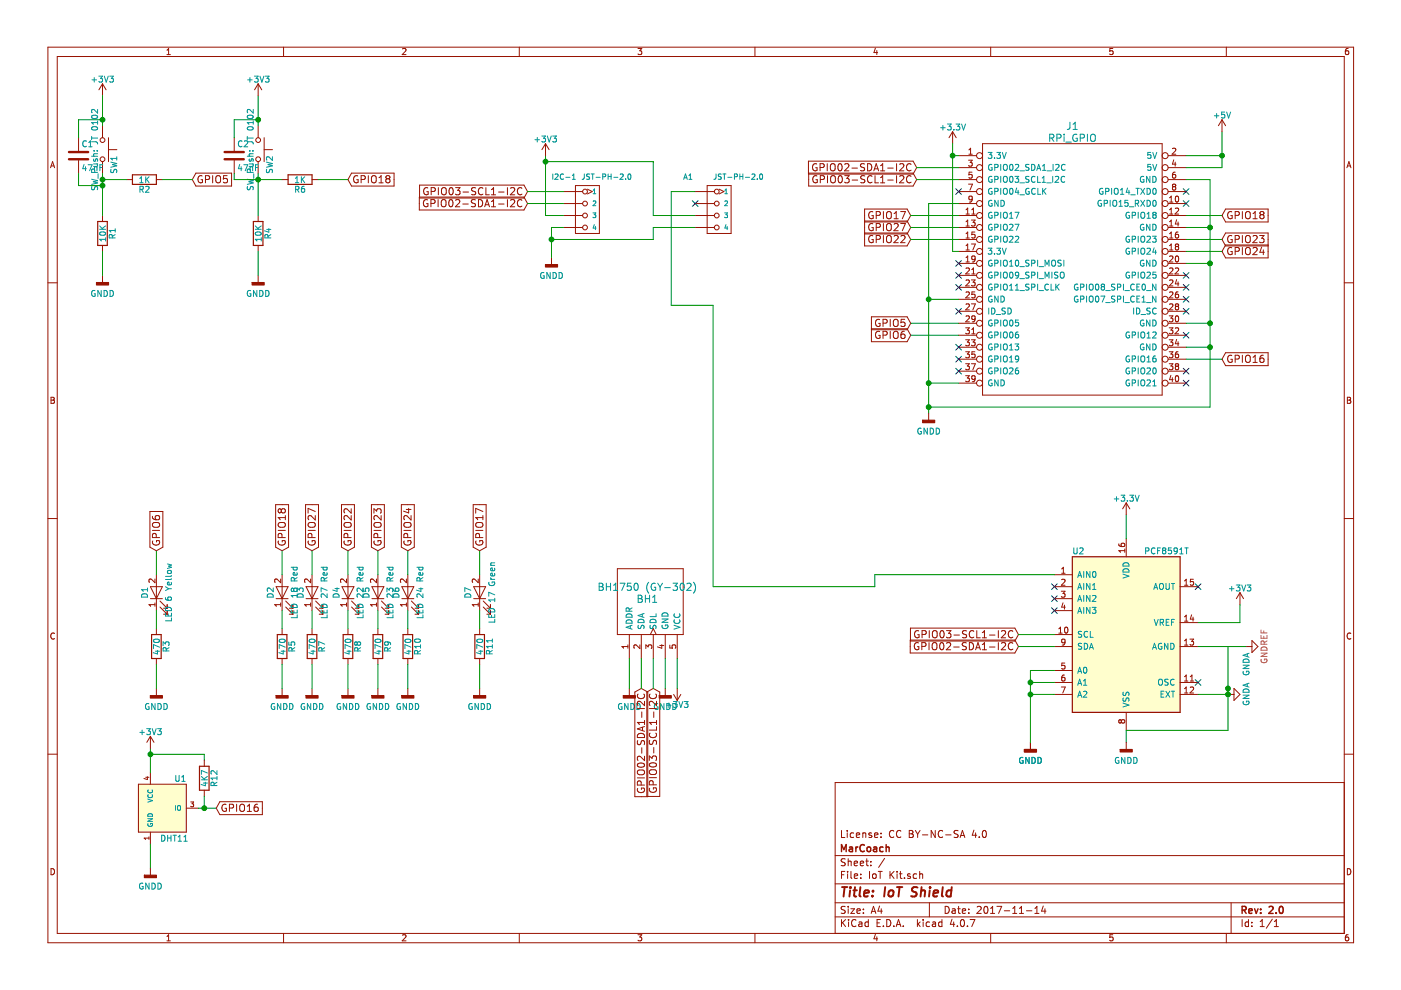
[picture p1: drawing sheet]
EESchema Schematic File Version 2
LIBS:power
LIBS:device
LIBS:transistors
LIBS:conn
LIBS:linear
LIBS:regul
LIBS:74xx
LIBS:cmos4000
LIBS:adc-dac
LIBS:memory
LIBS:xilinx
LIBS:microcontrollers
LIBS:dsp
LIBS:microchip
LIBS:analog_switches
LIBS:motorola
LIBS:texas
LIBS:intel
LIBS:audio
LIBS:interface
LIBS:digital-audio
LIBS:philips
LIBS:display
LIBS:cypress
LIBS:siliconi
LIBS:opto
LIBS:atmel
LIBS:contrib
LIBS:valves
LIBS:SeeedOPL-Connector-2016
LIBS:IoT Kit-cache
EELAYER 25 0
EELAYER END
$Descr A4 11693 8268
encoding utf-8
Sheet 1 1
Title "IoT Shield"
Date "2017-11-14"
Rev "2.0"
Comp "MarCoach"
Comment1 "License: CC BY-NC-SA 4.0"
Comment2 ""
Comment3 ""
Comment4 ""
$EndDescr
$Comp
L RPi_GPIO J1
U 1 1
P 8200 1300
F 0 "J1" H 8950 1550 60  0000 C CNN
F 1 "RPi_GPIO" H 8950 1450 60  0000 C CNN
F 2 "Pin_Headers:Pin_Header_Straight_2x20" H 8750 1600 60  0001 C CNN
F 3 "https://nl.aliexpress.com/item/Free-Shipping-20-pin-Header-Male-to-Female-Adapter-Connector-for-Raspberry-Pi-Zero/32558885741.html" H 8200 1300 60  0001 C CNN
	1    8200 1300
	1    0    0    -1  
$EndComp
$Comp
L +5V #PWR01
U 1 1
P 10200 1100
F 0 "#PWR01" H 10200 950 50  0001 C CNN
F 1 "+5V" H 10200 1240 50  0000 C CNN
F 2 "" H 10200 1100 50  0001 C CNN
F 3 "" H 10200 1100 50  0001 C CNN
	1    10200 1100
	1    0    0    -1  
$EndComp
$Comp
L GNDD #PWR02
U 1 1
P 7750 3450
F 0 "#PWR02" H 7750 3200 50  0001 C CNN
F 1 "GNDD" H 7750 3300 50  0000 C CNN
F 2 "" H 7750 3450 50  0001 C CNN
F 3 "" H 7750 3450 50  0001 C CNN
	1    7750 3450
	1    0    0    -1  
$EndComp
Text GLabel 7600 2700 0    60   Input ~ 0
GPIO5
Text GLabel 1600 1500 2    60   Input ~ 0
GPIO5
$Comp
L R R1
U 1 1
P 850 1950
F 0 "R1" V 930 1950 50  0000 C CNN
F 1 "10K" V 850 1950 50  0000 C CNN
F 2 "Resistors_SMD:R_0402" V 780 1950 50  0001 C CNN
F 3 "" H 850 1950 50  0001 C CNN
	1    850  1950
	1    0    0    -1  
$EndComp
$Comp
L R R2
U 1 1
P 1200 1500
F 0 "R2" V 1280 1500 50  0000 C CNN
F 1 "1K" V 1200 1500 50  0000 C CNN
F 2 "Resistors_SMD:R_0402" V 1130 1500 50  0001 C CNN
F 3 "" H 1200 1500 50  0001 C CNN
	1    1200 1500
	0    1    1    0   
$EndComp
$Comp
L +3V3 #PWR03
U 1 1
P 850 800
F 0 "#PWR03" H 850 650 50  0001 C CNN
F 1 "+3V3" H 850 940 50  0000 C CNN
F 2 "" H 850 800 50  0001 C CNN
F 3 "" H 850 800 50  0001 C CNN
	1    850  800 
	1    0    0    -1  
$EndComp
$Comp
L SW_Push SW1
U 1 1
P 850 1250
F 0 "SW1" H 900 1350 50  0000 L CNN
F 1 "SW_Push: JT 0102" H 850 1190 50  0000 C CNN
F 2 "Buttons_Switches_THT:SW_PUSH_6mm_h9.5mm" H 850 1450 50  0001 C CNN
F 3 "http://www.produktinfo.conrad.com/datenblaetter/700000-724999/705300-da-01-en-TACTSCHALTER_JTP_1130D.pdf" H 850 1450 50  0001 C CNN
	1    850  1250
	0    1    1    0   
$EndComp
$Comp
L GNDD #PWR04
U 1 1
P 850 2300
F 0 "#PWR04" H 850 2050 50  0001 C CNN
F 1 "GNDD" H 850 2150 50  0000 C CNN
F 2 "" H 850 2300 50  0001 C CNN
F 3 "" H 850 2300 50  0001 C CNN
	1    850  2300
	1    0    0    -1  
$EndComp
Text GLabel 2900 1500 2    60   Input ~ 0
GPIO18
$Comp
L R R4
U 1 1
P 2150 1950
F 0 "R4" V 2230 1950 50  0000 C CNN
F 1 "10K" V 2150 1950 50  0000 C CNN
F 2 "Resistors_SMD:R_0402" V 2080 1950 50  0001 C CNN
F 3 "" H 2150 1950 50  0001 C CNN
	1    2150 1950
	1    0    0    -1  
$EndComp
$Comp
L R R6
U 1 1
P 2500 1500
F 0 "R6" V 2580 1500 50  0000 C CNN
F 1 "1K" V 2500 1500 50  0000 C CNN
F 2 "Resistors_SMD:R_0402" V 2430 1500 50  0001 C CNN
F 3 "" H 2500 1500 50  0001 C CNN
	1    2500 1500
	0    1    1    0   
$EndComp
$Comp
L +3V3 #PWR05
U 1 1
P 2150 800
F 0 "#PWR05" H 2150 650 50  0001 C CNN
F 1 "+3V3" H 2150 940 50  0000 C CNN
F 2 "" H 2150 800 50  0001 C CNN
F 3 "" H 2150 800 50  0001 C CNN
	1    2150 800 
	1    0    0    -1  
$EndComp
$Comp
L SW_Push SW2
U 1 1
P 2150 1250
F 0 "SW2" H 2200 1350 50  0000 L CNN
F 1 "SW_Push: JT 0102" H 2150 1190 50  0000 C CNN
F 2 "Buttons_Switches_THT:SW_PUSH_6mm_h9.5mm" H 2150 1450 50  0001 C CNN
F 3 "http://www.produktinfo.conrad.com/datenblaetter/700000-724999/705300-da-01-en-TACTSCHALTER_JTP_1130D.pdf" H 2150 1450 50  0001 C CNN
	1    2150 1250
	0    1    1    0   
$EndComp
Text GLabel 10200 1800 2    60   Input ~ 0
GPIO18
Text GLabel 1300 4600 1    60   Input ~ 0
GPIO6
$Comp
L R R3
U 1 1
P 1300 5400
F 0 "R3" V 1380 5400 50  0000 C CNN
F 1 "470" V 1300 5400 50  0000 C CNN
F 2 "Resistors_SMD:R_0402" V 1230 5400 50  0001 C CNN
F 3 "" H 1300 5400 50  0001 C CNN
	1    1300 5400
	1    0    0    -1  
$EndComp
$Comp
L LED D1
U 1 1
P 1300 4950
F 0 "D1" H 1300 5050 50  0000 C CNN
F 1 "LED 6 Yellow" H 1300 4850 50  0000 C CNN
F 2 "LEDs:LED_0603" H 1300 4950 50  0001 C CNN
F 3 "LTST-C190KSKT" H 1300 4950 50  0001 C CNN
	1    1300 4950
	0    -1   -1   0   
$EndComp
$Comp
L GNDD #PWR06
U 1 1
P 1300 5750
F 0 "#PWR06" H 1300 5500 50  0001 C CNN
F 1 "GNDD" H 1300 5600 50  0000 C CNN
F 2 "" H 1300 5750 50  0001 C CNN
F 3 "" H 1300 5750 50  0001 C CNN
	1    1300 5750
	1    0    0    -1  
$EndComp
Text GLabel 4000 4600 1    60   Input ~ 0
GPIO17
$Comp
L R R11
U 1 1
P 4000 5400
F 0 "R11" V 4080 5400 50  0000 C CNN
F 1 "470" V 4000 5400 50  0000 C CNN
F 2 "Resistors_SMD:R_0402" V 3930 5400 50  0001 C CNN
F 3 "" H 4000 5400 50  0001 C CNN
	1    4000 5400
	1    0    0    -1  
$EndComp
$Comp
L LED D7
U 1 1
P 4000 4950
F 0 "D7" H 4000 5050 50  0000 C CNN
F 1 "LED 17 Green" H 4000 4850 50  0000 C CNN
F 2 "LEDs:LED_0603" H 4000 4950 50  0001 C CNN
F 3 "LTST-C190KGKT" H 4000 4950 50  0001 C CNN
	1    4000 4950
	0    -1   -1   0   
$EndComp
$Comp
L GNDD #PWR07
U 1 1
P 4000 5750
F 0 "#PWR07" H 4000 5500 50  0001 C CNN
F 1 "GNDD" H 4000 5600 50  0000 C CNN
F 2 "" H 4000 5750 50  0001 C CNN
F 3 "" H 4000 5750 50  0001 C CNN
	1    4000 5750
	1    0    0    -1  
$EndComp
Text GLabel 2350 4600 1    60   Input ~ 0
GPIO18
$Comp
L R R5
U 1 1
P 2350 5400
F 0 "R5" V 2430 5400 50  0000 C CNN
F 1 "470" V 2350 5400 50  0000 C CNN
F 2 "Resistors_SMD:R_0402" V 2280 5400 50  0001 C CNN
F 3 "" H 2350 5400 50  0001 C CNN
	1    2350 5400
	1    0    0    -1  
$EndComp
$Comp
L LED D2
U 1 1
P 2350 4950
F 0 "D2" H 2350 5050 50  0000 C CNN
F 1 "LED 18 Red" H 2350 4850 50  0000 C CNN
F 2 "LEDs:LED_0603" H 2350 4950 50  0001 C CNN
F 3 "LTST-C190KRKT" H 2350 4950 50  0001 C CNN
	1    2350 4950
	0    -1   -1   0   
$EndComp
$Comp
L GNDD #PWR08
U 1 1
P 2350 5750
F 0 "#PWR08" H 2350 5500 50  0001 C CNN
F 1 "GNDD" H 2350 5600 50  0000 C CNN
F 2 "" H 2350 5750 50  0001 C CNN
F 3 "" H 2350 5750 50  0001 C CNN
	1    2350 5750
	1    0    0    -1  
$EndComp
$Comp
L GNDD #PWR09
U 1 1
P 2150 2300
F 0 "#PWR09" H 2150 2050 50  0001 C CNN
F 1 "GNDD" H 2150 2150 50  0000 C CNN
F 2 "" H 2150 2300 50  0001 C CNN
F 3 "" H 2150 2300 50  0001 C CNN
	1    2150 2300
	1    0    0    -1  
$EndComp
Text GLabel 2600 4600 1    60   Input ~ 0
GPIO27
$Comp
L R R7
U 1 1
P 2600 5400
F 0 "R7" V 2680 5400 50  0000 C CNN
F 1 "470" V 2600 5400 50  0000 C CNN
F 2 "Resistors_SMD:R_0402" V 2530 5400 50  0001 C CNN
F 3 "" H 2600 5400 50  0001 C CNN
	1    2600 5400
	1    0    0    -1  
$EndComp
$Comp
L LED D3
U 1 1
P 2600 4950
F 0 "D3" H 2600 5050 50  0000 C CNN
F 1 "LED 27 Red" H 2600 4850 50  0000 C CNN
F 2 "LEDs:LED_0603" H 2600 4950 50  0001 C CNN
F 3 "LTST-C190KRKT" H 2600 4950 50  0001 C CNN
	1    2600 4950
	0    -1   -1   0   
$EndComp
$Comp
L GNDD #PWR010
U 1 1
P 2600 5750
F 0 "#PWR010" H 2600 5500 50  0001 C CNN
F 1 "GNDD" H 2600 5600 50  0000 C CNN
F 2 "" H 2600 5750 50  0001 C CNN
F 3 "" H 2600 5750 50  0001 C CNN
	1    2600 5750
	1    0    0    -1  
$EndComp
Text GLabel 10200 2100 2    60   Input ~ 0
GPIO24
Text GLabel 10200 2000 2    60   Input ~ 0
GPIO23
Text GLabel 7600 1900 0    60   Input ~ 0
GPIO27
$Comp
L DHT11 U1
U 1 1
P 1350 6750
F 0 "U1" H 1500 7000 50  0000 C CNN
F 1 "DHT11" H 1450 6500 50  0000 C CNN
F 2 "Buzzers_Beepers:DHT11" H 1500 7000 50  0001 C CNN
F 3 "https://nl.aliexpress.com/item/Free-shipping-10pcs-lot-DHT-11-DHT11-Digital-temperature-and-humidity-sensor-probe/560758692.html?spm=a2g0z.search0104.3.1.DtZ53s&ws_ab_test=searchweb0_0,searchweb201602_5_10152_10065_10151_10068_10084_10083_10080_10304_10082_10081_10301_10177_10110_10136_10137_519_10111_10060_10112_10155_10113_5360017_10114_437_10154_10056_10055_10054_10182_10059_303_100031_10099_10078_10079_10103_10073_10102_10189_10052_10053_10142_10107_142_10050_10051,searchweb201603_2,ppcSwitch_5&btsid=71bd4e0d-190e-45bb-9b6f-7656b2a950f2&algo_expid=f42aca66-fd59-44d1-b9ce-ab78419ee497-0&algo_pvid=f42aca66-fd59-44d1-b9ce-ab78419ee497" H 1500 7000 50  0001 C CNN
	1    1350 6750
	1    0    0    -1  
$EndComp
$Comp
L GNDD #PWR011
U 1 1
P 1250 7250
F 0 "#PWR011" H 1250 7000 50  0001 C CNN
F 1 "GNDD" H 1250 7100 50  0000 C CNN
F 2 "" H 1250 7250 50  0001 C CNN
F 3 "" H 1250 7250 50  0001 C CNN
	1    1250 7250
	1    0    0    -1  
$EndComp
Text GLabel 1800 6750 2    60   Input ~ 0
GPIO16
Text GLabel 10200 3000 2    60   Input ~ 0
GPIO16
$Comp
L +3.3V #PWR012
U 1 1
P 7950 1200
F 0 "#PWR012" H 7950 1050 50  0001 C CNN
F 1 "+3.3V" H 7950 1340 50  0000 C CNN
F 2 "" H 7950 1200 50  0001 C CNN
F 3 "" H 7950 1200 50  0001 C CNN
	1    7950 1200
	1    0    0    -1  
$EndComp
Text GLabel 7650 1400 0    60   Input ~ 0
GPIO02-SDA1-I2C
Text GLabel 7650 1500 0    60   Input ~ 0
GPIO03-SCL1-I2C
Text GLabel 2900 4600 1    60   Input ~ 0
GPIO22
$Comp
L R R8
U 1 1
P 2900 5400
F 0 "R8" V 2980 5400 50  0000 C CNN
F 1 "470" V 2900 5400 50  0000 C CNN
F 2 "Resistors_SMD:R_0402" V 2830 5400 50  0001 C CNN
F 3 "" H 2900 5400 50  0001 C CNN
	1    2900 5400
	1    0    0    -1  
$EndComp
$Comp
L LED D4
U 1 1
P 2900 4950
F 0 "D4" H 2900 5050 50  0000 C CNN
F 1 "LED 22 Red" H 2900 4850 50  0000 C CNN
F 2 "LEDs:LED_0603" H 2900 4950 50  0001 C CNN
F 3 "LTST-C190KRKT" H 2900 4950 50  0001 C CNN
	1    2900 4950
	0    -1   -1   0   
$EndComp
$Comp
L GNDD #PWR013
U 1 1
P 2900 5750
F 0 "#PWR013" H 2900 5500 50  0001 C CNN
F 1 "GNDD" H 2900 5600 50  0000 C CNN
F 2 "" H 2900 5750 50  0001 C CNN
F 3 "" H 2900 5750 50  0001 C CNN
	1    2900 5750
	1    0    0    -1  
$EndComp
Text GLabel 3150 4600 1    60   Input ~ 0
GPIO23
$Comp
L R R9
U 1 1
P 3150 5400
F 0 "R9" V 3230 5400 50  0000 C CNN
F 1 "470" V 3150 5400 50  0000 C CNN
F 2 "Resistors_SMD:R_0402" V 3080 5400 50  0001 C CNN
F 3 "" H 3150 5400 50  0001 C CNN
	1    3150 5400
	1    0    0    -1  
$EndComp
$Comp
L LED D5
U 1 1
P 3150 4950
F 0 "D5" H 3150 5050 50  0000 C CNN
F 1 "LED 23 Red" H 3150 4850 50  0000 C CNN
F 2 "LEDs:LED_0603" H 3150 4950 50  0001 C CNN
F 3 "LTST-C190KRKT" H 3150 4950 50  0001 C CNN
	1    3150 4950
	0    -1   -1   0   
$EndComp
$Comp
L GNDD #PWR014
U 1 1
P 3150 5750
F 0 "#PWR014" H 3150 5500 50  0001 C CNN
F 1 "GNDD" H 3150 5600 50  0000 C CNN
F 2 "" H 3150 5750 50  0001 C CNN
F 3 "" H 3150 5750 50  0001 C CNN
	1    3150 5750
	1    0    0    -1  
$EndComp
Text GLabel 3400 4600 1    60   Input ~ 0
GPIO24
$Comp
L R R10
U 1 1
P 3400 5400
F 0 "R10" V 3480 5400 50  0000 C CNN
F 1 "470" V 3400 5400 50  0000 C CNN
F 2 "Resistors_SMD:R_0402" V 3330 5400 50  0001 C CNN
F 3 "" H 3400 5400 50  0001 C CNN
	1    3400 5400
	1    0    0    -1  
$EndComp
$Comp
L LED D6
U 1 1
P 3400 4950
F 0 "D6" H 3400 5050 50  0000 C CNN
F 1 "LED 24 Red" H 3400 4850 50  0000 C CNN
F 2 "LEDs:LED_0603" H 3400 4950 50  0001 C CNN
F 3 "LTST-C190KRKT" H 3400 4950 50  0001 C CNN
	1    3400 4950
	0    -1   -1   0   
$EndComp
$Comp
L GNDD #PWR015
U 1 1
P 3400 5750
F 0 "#PWR015" H 3400 5500 50  0001 C CNN
F 1 "GNDD" H 3400 5600 50  0000 C CNN
F 2 "" H 3400 5750 50  0001 C CNN
F 3 "" H 3400 5750 50  0001 C CNN
	1    3400 5750
	1    0    0    -1  
$EndComp
Text GLabel 7600 2000 0    60   Input ~ 0
GPIO22
Text GLabel 7600 1800 0    60   Input ~ 0
GPIO17
Text GLabel 7600 2800 0    60   Input ~ 0
GPIO6
$Comp
L PCF8591 U2
U 1 1
P 9400 5300
F 0 "U2" H 8950 6000 50  0000 L CNN
F 1 "PCF8591T" H 9550 6000 50  0000 L CNN
F 2 "Housings_SOIC:SOIC-16W_7.5x10.3mm_Pitch1.27mm" H 9400 5100 50  0001 C CNN
F 3 "" H 9400 5100 50  0001 C CNN
	1    9400 5300
	1    0    0    -1  
$EndComp
Text GLabel 8500 5400 0    60   Input ~ 0
GPIO02-SDA1-I2C
Text GLabel 8500 5300 0    60   Input ~ 0
GPIO03-SCL1-I2C
$Comp
L GNDD #PWR016
U 1 1
P 9400 6200
F 0 "#PWR016" H 9400 5950 50  0001 C CNN
F 1 "GNDD" H 9400 6050 50  0000 C CNN
F 2 "" H 9400 6200 50  0001 C CNN
F 3 "" H 9400 6200 50  0001 C CNN
	1    9400 6200
	1    0    0    -1  
$EndComp
$Comp
L GNDA #PWR018
U 1 1
P 10400 5400
F 0 "#PWR018" H 10400 5150 50  0001 C CNN
F 1 "GNDA" H 10250 5400 50  0000 C CNN
F 2 "GNDREF" H 10400 5250 50  0000 C CNN
F 3 "" H 10400 5400 50  0001 C CNN
	1    10400 5400
	0    -1   -1   0   
$EndComp
$Comp
L GNDD #PWR019
U 1 1
P 8600 6200
F 0 "#PWR019" H 8600 5950 50  0001 C CNN
F 1 "GNDD" H 8600 6050 50  0000 C CNN
F 2 "" H 8600 6200 50  0001 C CNN
F 3 "" H 8600 6200 50  0001 C CNN
	1    8600 6200
	1    0    0    -1  
$EndComp
$Comp
L +3V3 #PWR020
U 1 1
P 10350 5050
F 0 "#PWR020" H 10350 4900 50  0001 C CNN
F 1 "+3V3" H 10350 5190 50  0000 C CNN
F 2 "" H 10350 5050 50  0001 C CNN
F 3 "" H 10350 5050 50  0001 C CNN
	1    10350 5050
	1    0    0    -1  
$EndComp
$Comp
L GNDA #PWR021
U 1 1
P 10250 5800
F 0 "#PWR021" H 10250 5550 50  0001 C CNN
F 1 "GNDA" H 10250 5650 50  0000 C CNN
F 2 "" H 10250 5800 50  0001 C CNN
F 3 "" H 10250 5800 50  0001 C CNN
	1    10250 5800
	0    -1   -1   0   
$EndComp
$Comp
L BH1750 BH1
U 1 1
P 5150 4750
F 0 "BH1" H 5400 4500 60  0000 C CNN
F 1 "BH1750 (GY-302)" H 5400 4600 60  0000 C CNN
F 2 "Pin_Headers:Pin_Header_Angled_1x05" H 5150 4750 60  0001 C CNN
F 3 "https://nl.aliexpress.com/item/Free-shipping-GY-302-BH1750-BH1750FVI-Chip-Light-Intensity-Light-Module/1872367675.html?spm=a2g0z.search0104.3.9.XtK6an&ws_ab_test=searchweb0_0,searchweb201602_5_10152_10065_10151_10068_10084_10083_10080_10304_10082_10081_10301_10177_10110_10136_10137_519_10111_10060_10112_10155_10113_5360017_10114_437_10154_10056_10055_10054_10182_10059_303_100031_10099_10078_10079_10103_10073_10102_10189_10052_10053_10142_10107_142_10050_10051-10051,searchweb201603_2,ppcSwitch_5&btsid=d6bde07f-e466-4f86-900c-4ca3eb9e6e9b&algo_expid=c8d72cd4-7ad8-43fb-b030-2fa40f62e2db-1&algo_pvid=c8d72cd4-7ad8-43fb-b030-2fa40f62e2db" H 5150 4750 60  0001 C CNN
	1    5150 4750
	1    0    0    -1  
$EndComp
$Comp
L +3V3 #PWR022
U 1 1
P 5650 5750
F 0 "#PWR022" H 5650 5600 50  0001 C CNN
F 1 "+3V3" H 5650 5890 50  0000 C CNN
F 2 "" H 5650 5750 50  0001 C CNN
F 3 "" H 5650 5750 50  0001 C CNN
	1    5650 5750
	-1   0    0    1   
$EndComp
$Comp
L GNDD #PWR023
U 1 1
P 8600 6200
F 0 "#PWR023" H 8600 5950 50  0001 C CNN
F 1 "GNDD" H 8600 6050 50  0000 C CNN
F 2 "" H 8600 6200 50  0001 C CNN
F 3 "" H 8600 6200 50  0001 C CNN
	1    8600 6200
	1    0    0    -1  
$EndComp
$Comp
L GNDD #PWR024
U 1 1
P 5550 5750
F 0 "#PWR024" H 5550 5500 50  0001 C CNN
F 1 "GNDD" H 5550 5600 50  0000 C CNN
F 2 "" H 5550 5750 50  0001 C CNN
F 3 "" H 5550 5750 50  0001 C CNN
	1    5550 5750
	1    0    0    -1  
$EndComp
$Comp
L GNDD #PWR025
U 1 1
P 5250 5750
F 0 "#PWR025" H 5250 5500 50  0001 C CNN
F 1 "GNDD" H 5250 5600 50  0000 C CNN
F 2 "" H 5250 5750 50  0001 C CNN
F 3 "" H 5250 5750 50  0001 C CNN
	1    5250 5750
	1    0    0    -1  
$EndComp
Text GLabel 5450 5750 3    60   Input ~ 0
GPIO03-SCL1-I2C
Text GLabel 5350 5750 3    60   Input ~ 0
GPIO02-SDA1-I2C
$Comp
L GROVE-CONNECTOR-DIP_4P-2.0_ I2C-1
U 1 1
P 4850 1750
F 0 "I2C-1" H 4600 2000 45  0000 L BNN
F 1 "JST-PH-2.0" H 4850 2000 45  0000 L BNN
F 2 "Connectors:Grove_1x04" H 4850 1750 60  0001 C CNN
F 3 "https://www.seeedstudio.com/Grove-Universal-4-pin-connector-p-789.html" H 4850 1750 60  0001 C CNN
	1    4850 1750
	1    0    0    -1  
$EndComp
$Comp
L GNDD #PWR026
U 1 1
P 4600 2150
F 0 "#PWR026" H 4600 1900 50  0001 C CNN
F 1 "GNDD" H 4600 2000 50  0000 C CNN
F 2 "" H 4600 2150 50  0001 C CNN
F 3 "" H 4600 2150 50  0001 C CNN
	1    4600 2150
	1    0    0    -1  
$EndComp
Text GLabel 4400 1700 0    60   Input ~ 0
GPIO02-SDA1-I2C
Text GLabel 4400 1600 0    60   Input ~ 0
GPIO03-SCL1-I2C
$Comp
L GROVE-CONNECTOR-DIP_4P-2.0_ A1
U 1 1
P 5950 1750
F 0 "A1" H 5700 2000 45  0000 L BNN
F 1 "JST-PH-2.0" H 5950 2000 45  0000 L BNN
F 2 "Connectors:Grove_1x04" H 5950 1750 60  0001 C CNN
F 3 "https://www.seeedstudio.com/Grove-Universal-4-pin-connector-p-789.html" H 5950 1750 60  0001 C CNN
	1    5950 1750
	1    0    0    -1  
$EndComp
$Comp
L C C1
U 1 1
P 650 1300
F 0 "C1" H 675 1400 50  0000 L CNN
F 1 "47nF" H 675 1200 50  0000 L CNN
F 2 "Capacitors_SMD:C_0402" H 688 1150 50  0001 C CNN
F 3 "" H 650 1300 50  0001 C CNN
	1    650  1300
	1    0    0    -1  
$EndComp
$Comp
L C C2
U 1 1
P 1950 1300
F 0 "C2" H 1975 1400 50  0000 L CNN
F 1 "47nF" H 1975 1200 50  0000 L CNN
F 2 "Capacitors_SMD:C_0402" H 1988 1150 50  0001 C CNN
F 3 "" H 1950 1300 50  0001 C CNN
	1    1950 1300
	1    0    0    -1  
$EndComp
NoConn ~ 8000 2300
NoConn ~ 8000 2400
NoConn ~ 8000 2600
NoConn ~ 8000 2900
NoConn ~ 8000 3000
NoConn ~ 8000 3100
NoConn ~ 9900 3200
NoConn ~ 9900 3100
NoConn ~ 9900 2800
NoConn ~ 9900 2600
NoConn ~ 9900 2500
NoConn ~ 9900 2400
NoConn ~ 9900 2300
NoConn ~ 8000 1600
NoConn ~ 9900 1700
NoConn ~ 9900 1600
NoConn ~ 5800 1700
NoConn ~ 10000 5700
NoConn ~ 8800 5100
NoConn ~ 8800 4900
NoConn ~ 8800 5000
NoConn ~ 10000 4900
NoConn ~ 8000 2200
$Comp
L R R12
U 1 1
P 1700 6500
F 0 "R12" V 1780 6500 50  0000 C CNN
F 1 "4K7" V 1700 6500 50  0000 C CNN
F 2 "Resistors_SMD:R_0402" V 1630 6500 50  0001 C CNN
F 3 "" H 1700 6500 50  0001 C CNN
	1    1700 6500
	1    0    0    -1  
$EndComp
Wire Wire Line
	9900 1300 10200 1300
Wire Wire Line
	10200 1100 10200 1400
Wire Wire Line
	7750 1700 7750 3450
Wire Wire Line
	7750 3200 8000 3200
Wire Wire Line
	8000 2700 7600 2700
Wire Wire Line
	850  800  850  1050
Wire Wire Line
	1350 1500 1600 1500
Wire Wire Line
	850  2100 850  2300
Wire Wire Line
	2150 800  2150 1050
Wire Wire Line
	2650 1500 2900 1500
Wire Wire Line
	2150 2100 2150 2300
Wire Wire Line
	9900 1800 10200 1800
Wire Wire Line
	1050 1500 850  1500
Wire Wire Line
	850  1450 850  1800
Connection ~ 850  1500
Wire Wire Line
	1950 1500 2350 1500
Wire Wire Line
	2150 1450 2150 1800
Connection ~ 2150 1500
Wire Wire Line
	7600 2800 8000 2800
Wire Wire Line
	1300 4600 1300 4800
Wire Wire Line
	1300 5100 1300 5250
Wire Wire Line
	1300 5550 1300 5750
Wire Wire Line
	4000 4600 4000 4800
Wire Wire Line
	4000 5100 4000 5250
Wire Wire Line
	4000 5550 4000 5750
Wire Wire Line
	2350 4600 2350 4800
Wire Wire Line
	2350 5100 2350 5250
Wire Wire Line
	2350 5550 2350 5750
Wire Wire Line
	2600 4600 2600 4800
Wire Wire Line
	2600 5100 2600 5250
Wire Wire Line
	2600 5550 2600 5750
Wire Wire Line
	10200 2000 9900 2000
Wire Wire Line
	7600 1800 8000 1800
Wire Wire Line
	1250 6250 1250 6450
Wire Wire Line
	1250 7050 1250 7250
Wire Wire Line
	1800 6750 1650 6750
Wire Wire Line
	9900 3000 10200 3000
Wire Wire Line
	7650 1400 8000 1400
Wire Wire Line
	7650 1500 8000 1500
Wire Wire Line
	2900 4600 2900 4800
Wire Wire Line
	2900 5100 2900 5250
Wire Wire Line
	2900 5550 2900 5750
Wire Wire Line
	3150 4600 3150 4800
Wire Wire Line
	3150 5100 3150 5250
Wire Wire Line
	3150 5550 3150 5750
Wire Wire Line
	3400 4600 3400 4800
Wire Wire Line
	3400 5100 3400 5250
Wire Wire Line
	3400 5550 3400 5750
Wire Wire Line
	9900 2100 10200 2100
Wire Wire Line
	7600 2000 8000 2000
Wire Wire Line
	7600 1900 8000 1900
Wire Wire Line
	8500 5300 8800 5300
Wire Wire Line
	8500 5400 8800 5400
Wire Wire Line
	9400 6100 9400 6200
Wire Wire Line
	9400 4300 9400 4500
Wire Wire Line
	10000 5400 10400 5400
Wire Wire Line
	8600 5600 8600 6200
Wire Wire Line
	8600 5800 8800 5800
Wire Wire Line
	8800 5700 8600 5700
Connection ~ 8600 5800
Wire Wire Line
	8800 5600 8600 5600
Connection ~ 8600 5700
Wire Wire Line
	10000 5200 10350 5200
Wire Wire Line
	10350 5200 10350 5050
Wire Wire Line
	10000 5800 10250 5800
Wire Wire Line
	10250 5800 10250 5400
Wire Wire Line
	5250 5500 5250 5750
Wire Wire Line
	5350 5500 5350 5750
Wire Wire Line
	5450 5500 5450 5750
Wire Wire Line
	5550 5500 5550 5750
Wire Wire Line
	5650 5500 5650 5750
Wire Wire Line
	4700 1900 4600 1900
Wire Wire Line
	4600 1900 4600 2150
Wire Wire Line
	4550 1800 4700 1800
Wire Wire Line
	4550 1300 4550 1800
Wire Wire Line
	4400 1600 4700 1600
Wire Wire Line
	4400 1700 4700 1700
Wire Wire Line
	5800 1900 5450 1900
Wire Wire Line
	5450 1900 5450 2000
Wire Wire Line
	5450 2000 4600 2000
Connection ~ 4600 2000
Wire Wire Line
	5800 1800 5450 1800
Wire Wire Line
	5450 1800 5450 1350
Wire Wire Line
	5450 1350 4550 1350
Connection ~ 4550 1350
Wire Wire Line
	5950 4900 5950 2550
Wire Wire Line
	5950 2550 5600 2550
Wire Wire Line
	5600 2550 5600 1600
Wire Wire Line
	5600 1600 5800 1600
Wire Wire Line
	5950 4900 7300 4900
Wire Wire Line
	7300 4900 7300 4800
Wire Wire Line
	7300 4800 8800 4800
Wire Wire Line
	1950 1150 1950 1000
Wire Wire Line
	1950 1000 2150 1000
Connection ~ 2150 1000
Wire Wire Line
	1950 1450 1950 1500
Wire Wire Line
	650  1450 650  1550
Wire Wire Line
	650  1550 850  1550
Connection ~ 850  1550
Wire Wire Line
	650  1150 650  1000
Wire Wire Line
	650  1000 850  1000
Connection ~ 850  1000
Wire Wire Line
	10250 5750 10250 6100
Wire Wire Line
	10250 6100 9400 6100
Connection ~ 10250 5750
Connection ~ 10200 1300
Wire Wire Line
	8000 1700 7750 1700
Connection ~ 7750 3200
Wire Wire Line
	8000 2500 7750 2500
Connection ~ 7750 2500
Wire Wire Line
	9900 2900 10100 2900
Wire Wire Line
	10100 1500 10100 3400
Wire Wire Line
	10100 3400 7750 3400
Connection ~ 7750 3400
Wire Wire Line
	9900 1500 10100 1500
Connection ~ 10100 2900
Wire Wire Line
	9900 2700 10100 2700
Connection ~ 10100 2700
Wire Wire Line
	9900 2200 10100 2200
Connection ~ 10100 2200
Wire Wire Line
	9900 1900 10100 1900
Connection ~ 10100 1900
Wire Wire Line
	8000 1300 7950 1300
Wire Wire Line
	7950 1200 7950 2100
Wire Wire Line
	7950 2100 8000 2100
Connection ~ 7950 1300
Wire Wire Line
	10200 1400 9900 1400
Wire Wire Line
	1700 6650 1700 6750
Connection ~ 1700 6750
Wire Wire Line
	1700 6350 1700 6300
Wire Wire Line
	1700 6300 1250 6300
Connection ~ 1250 6300
Connection ~ 10250 5800
$Comp
L +3V3 #PWR027
U 1 1
P 1250 6250
F 0 "#PWR027" H 1250 6100 50  0001 C CNN
F 1 "+3V3" H 1250 6390 50  0000 C CNN
F 2 "" H 1250 6250 50  0001 C CNN
F 3 "" H 1250 6250 50  0001 C CNN
	1    1250 6250
	1    0    0    -1  
$EndComp
$Comp
L +3V3 #PWR028
U 1 1
P 4550 1300
F 0 "#PWR028" H 4550 1150 50  0001 C CNN
F 1 "+3V3" H 4550 1440 50  0000 C CNN
F 2 "" H 4550 1300 50  0001 C CNN
F 3 "" H 4550 1300 50  0001 C CNN
	1    4550 1300
	1    0    0    -1  
$EndComp
$Comp
L +3.3V #PWR?
U 1 1
P 9400 4300
F 0 "#PWR?" H 9400 4150 50  0001 C CNN
F 1 "+3.3V" H 9400 4440 50  0000 C CNN
F 2 "" H 9400 4300 50  0001 C CNN
F 3 "" H 9400 4300 50  0001 C CNN
	1    9400 4300
	1    0    0    -1  
$EndComp
$EndSCHEMATC
